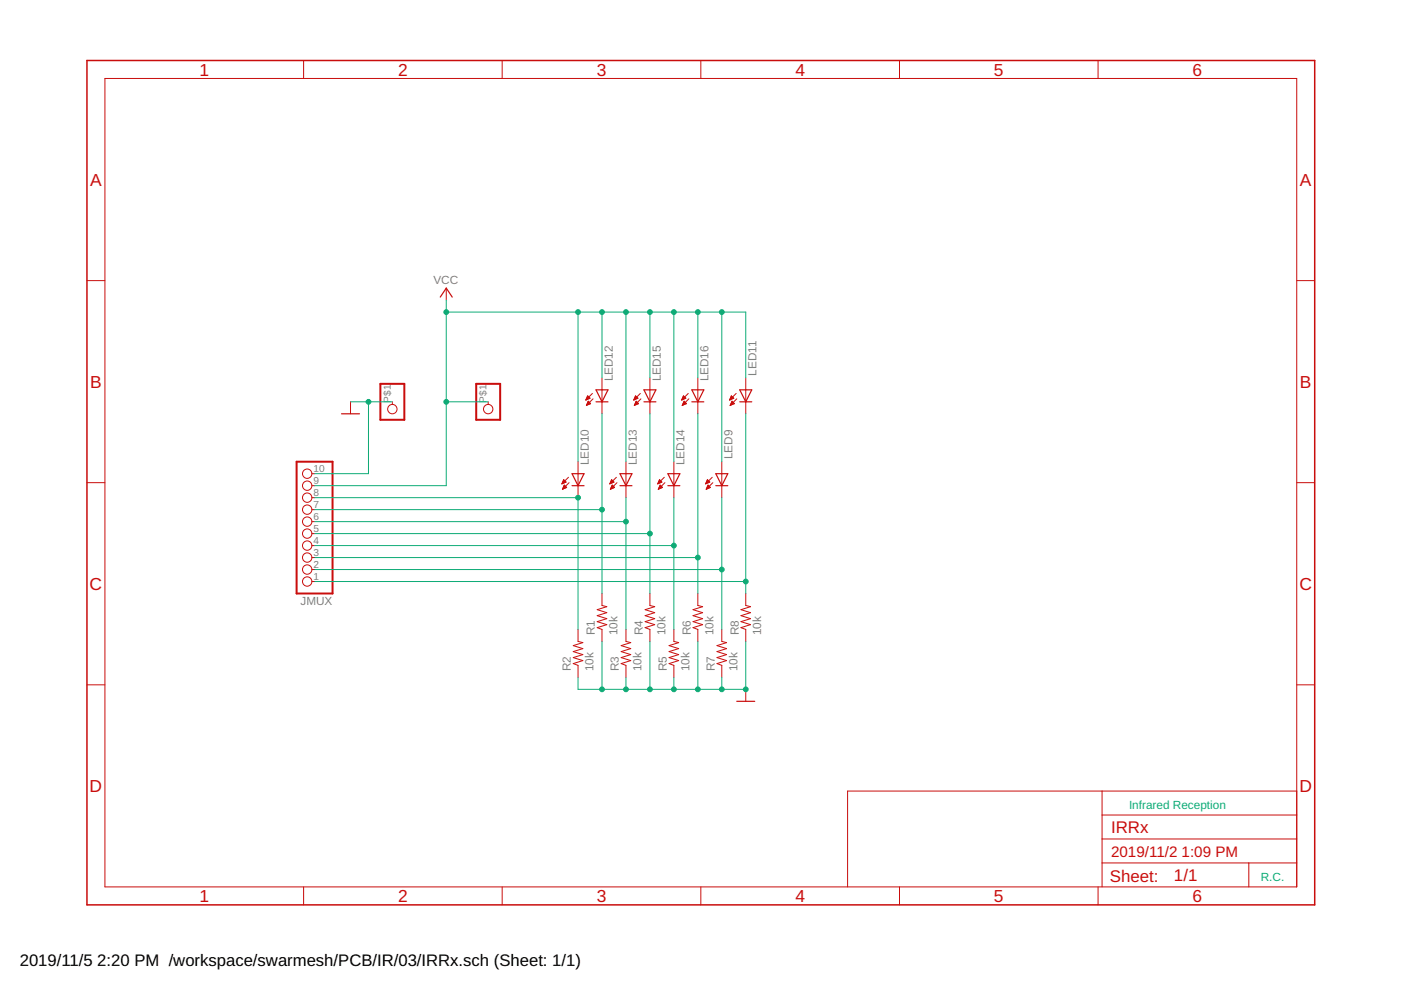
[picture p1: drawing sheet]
<svg xmlns="http://www.w3.org/2000/svg" width="297mm" height="210mm" viewBox="0 0 297 210" stroke-linecap="round" stroke-linejoin="round" font-family="sans-serif">
<g fill="none" stroke="#c90d0c" stroke-width=".21">
<path d="M22.2 16.6h252.7v171.4h-252.7zM64.4 12.8v3.8M106.5 12.8v3.8M148.6 12.8v3.8M190.7 12.8v3.8M232.8 12.8v3.8M18.4 59.5h3.8M274.9 59.5h3.8M94.6 61.1v2.5M74.3 85.2v2.5M83.2 85.2v.6M103.5 85.2v.6"/>
<path d="M122.6 97.9v7.6M124.2 84.8h.2M124.3 84.6h.4M124.3 84.5h.6M124.3 86h.1M124.4 84.4h.7M124.4 85.8h.2M124.4 84.3h.5M124.4 85.7h.5M124.5 84.1h.3M124.5 85.6h.7M124.5 84h.2"/>
<path d="M124.5 85.5h.6M124.6 85.3h.4M124.6 83.9l.5 .5-.9 .4zM124.7 85.2h.2M124.7 85.1h.1M125.2 85.6l-.5-.5-.4 .9M125.2 85.6l-.9 .4M125.6 83.4l-1.4 1.4M125.7 84.6l-1.4 1.4M127.6 80.1v7.6M132.7 97.9v7.6M134.4 84.8h.1"/>
<path d="M134.5 84.6h.3M134.5 84.5h.6M134.5 86h.1M134.6 84.4h.6M134.6 85.8h.2M134.6 84.3h.5M134.6 85.7h.5M134.7 84.1h.3M134.7 85.6h.7M134.7 84h.1M134.7 85.5h.6M134.7 85.3h.4"/>
<path d="M134.7 83.9l.6 .5-.9 .4zM134.8 85.2h.2M134.9 85.1h.1M135.4 85.6l-.5-.5-.4 .9M135.4 85.6l-.9 .4M135.8 83.4l-1.4 1.4M135.9 84.6l-1.4 1.4M137.8 80.1v7.6M142.9 97.9v7.6M144.5 84.8h.2M144.6 84.6h.4M144.7 84.5h.5"/>
<path d="M144.7 86h.1M144.7 84.4h.7M144.7 85.8h.2M144.8 84.3h.4M144.8 85.7h.4M144.8 85.6h.7M144.8 84.1h.3M144.9 84h.1M144.9 85.5h.5M144.9 85.3h.4M144.9 83.9l.5 .5-.9 .4zM145 85.2h.2"/>
<path d="M145 85.1h.1M145 85.1l.5 .5-.8 .4zM145.9 83.4l-1.4 1.4M146 84.6l-1.3 1.4M148 80.1v7.6M153 97.9v7.6M154.7 84.8h.2M154.8 84.6h.3M154.8 84.5h.6M154.8 86h.1M154.9 85.8h.2M154.9 84.4h.6"/>
<path d="M154.9 84.3h.5M154.9 85.7h.5M155 85.6h.7M155 84.1h.3M155 84h.2M155 85.5h.6M155.1 83.9l.5 .5-.9 .4zM155.1 85.3h.4M155.1 85.2h.2M155.2 85.1h.1M155.2 85.1l.5 .5-.9 .4zM156.1 83.4l-1.4 1.4"/>
<path d="M156.2 84.6l-1.4 1.4M158.1 80.1v7.6M18.4 102.3h3.8M66.1 118.2h.6M66.1 115.7h.6M66.1 113.1h.6M66.1 110.6h.6M66.1 108.1h.6M66.1 105.5h.6M66.1 103h.6M66.1 100.4h.6M119.2 102.5h.2"/>
<path d="M119.2 102.4h.5M119.3 102.2h.7M119.3 103.7h.1M119.3 102.1h.6M119.3 103.6h.4M119.4 102h.4M119.4 103.4h.6M119.4 101.9h.3M119.4 103.3h.7M119.5 101.7h.1M119.5 103.2h.5M119.5 101.7l.5 .5-.9 .4z"/>
<path d="M119.5 103.1h.4M119.6 103h.1M119.6 102.8l.5 .6-.8 .3zM120.5 101.2l-1.4 1.4M120.6 102.3l-1.3 1.4M129.3 102.5h.3M129.4 102.4h.4M129.4 102.2h.7M129.4 103.7h.1M129.5 102.1h.6M129.5 103.6h.3M129.5 102h.5"/>
<path d="M129.5 103.4h.6M129.6 103.3h.7M129.6 101.9h.2M129.6 101.7h.1M129.6 103.2h.6M129.7 101.7l.5 .5-.9 .4zM129.7 103.1h.3M129.8 103h.1M129.8 102.8l.5 .6-.9 .3zM130.7 101.2l-1.4 1.4M130.8 102.3l-1.4 1.4M139.5 102.5h.2"/>
<path d="M139.6 102.4h.4M139.6 102.2h.7M139.6 103.7h.1M139.6 103.6h.4M139.7 102.1h.5M139.7 102h.4M139.7 103.4h.6M139.7 103.3h.7M139.8 101.9h.2M139.8 101.7h.1M139.8 103.2h.5M139.8 101.7l.5 .5-.9 .4z"/>
<path d="M139.8 103.1h.4M139.9 103h.2M140 102.8l.5 .6-.9 .3zM140.8 101.2l-1.4 1.4M141 102.3l-1.4 1.4M149.6 102.5h.3M149.7 102.4h.5M149.8 102.2h.6M149.8 103.7h.1M149.8 103.6h.3M149.8 102.1h.6M149.9 102h.4"/>
<path d="M149.9 103.4h.5M149.9 101.9h.3M149.9 103.3h.7M150 101.7h.1M150 103.2h.5M150 101.7l.5 .5-.9 .4zM150 103.1h.3M150.1 103h.1M150.1 102.8l.5 .6-.9 .3zM151 101.2l-1.4 1.4M151.1 102.3l-1.4 1.4M274.9 102.3h3.8"/>
<path d="M66.1 123.3h.6M66.1 120.8h.6M122.6 133.5v2.5l1 .2-2.1 .7 2.1 .6-2.1 .7 2.1 .6-2.1 .6 2.1 .7-2.1 .6 1.1 .4v2.5M127.6 125.8v2.6l1.1 .2-2.1 .7 2.1 .6-2.1 .6 2.1 .7-2.1 .6 2.1 .6-2.1 .7 1 .4v2.5M132.7 133.5v2.5l1 .2-2 .7 2 .6-2 .7 2 .6-2 .6 2 .7-2 .6 1 .4v2.5M137.8 125.8v2.6l1 .2-2 .7 2 .6-2 .6 2 .7-2 .6 2 .6-2 .7 1 .4v2.5M142.9 133.5v2.5l1 .2-2 .7 2 .6-2 .7 2 .6-2 .6 2 .7-2 .6 1 .4v2.5M148 125.8v2.6l1 .2-2.1 .7 2.1 .6-2.1 .6 2.1 .7-2.1 .6 2.1 .6-2.1 .7 1.1 .4v2.5M153 133.5v2.5l1.1 .2-2.1 .7 2.1 .6-2.1 .7 2.1 .6-2.1 .6 2.1 .7-2.1 .6 1 .4v2.5M158.1 125.8v2.6l1 .2-2 .7 2 .6-2 .6 2 .7-2 .6 2 .6-2 .7 1 .4v2.5M18.4 145.2h3.8M158.1 146.2v2.5"/>
<path d="M274.9 145.2h3.8M233.7 167.7v20.3M233.7 177.9h41.2M233.7 172.8h41.2M274.9 167.7h-95.2v20.3M64.4 188v3.9M106.5 188v3.9M148.6 188v3.9M190.7 188v3.9M232.8 188v3.9M233.7 183h41.2M264.8 183v5"/>
<circle cx="83.2" cy="86.7" r=".99"/>
<circle cx="103.5" cy="86.7" r=".99"/>
<circle cx="65.1" cy="115.7" r=".99"/>
<circle cx="65.1" cy="113.1" r=".99"/>
<circle cx="65.1" cy="105.5" r=".99"/>
<circle cx="65.1" cy="103" r=".99"/>
<circle cx="65.1" cy="118.2" r=".99"/>
<circle cx="65.1" cy="110.6" r=".99"/>
<circle cx="65.1" cy="100.4" r=".99"/>
<circle cx="65.1" cy="108.1" r=".99"/>
<circle cx="65.1" cy="123.3" r=".99"/>
<circle cx="65.1" cy="120.8" r=".99"/>
</g>
<path d="M62.9 97.9h7.6v27.9h-7.6zM80.6 81.4h5.1v7.6h-5.1zM101 81.4h5v7.6h-5z" fill="none" stroke="#c90d0c" stroke-width=".42"/>
<g fill="none" stroke="#c90d0c" stroke-width=".25">
<path d="M93.3 63l1.3-1.9 1.3 1.9M72.4 87.7h3.8M126.4 85.2h2.5M126.4 82.7h2.5l-1.3 2.5zM136.5 85.2h2.6M136.5 82.7h2.6l-1.3 2.5zM146.7 85.2h2.5M146.7 82.7h2.5l-1.2 2.5zM156.8 82.7h2.6l-1.3 2.5zM156.8 85.2h2.6M121.3 103h2.5M121.3 100.4h2.5l-1.2 2.6z"/>
<path d="M131.4 103h2.6M131.4 100.4h2.6l-1.3 2.6zM141.6 103h2.5M141.6 100.4h2.5l-1.2 2.6zM151.8 100.4h2.5l-1.3 2.6zM151.8 103h2.5M156.2 148.7h3.8"/>
</g>
<path d="M18.4 12.8h260.3v179.1h-260.3z" fill="none" stroke="#c90d0c" stroke-width=".32"/>
<g fill="none" stroke="#0dab76" stroke-width=".21">
<path d="M94.6 66.2h63.5v13.9M94.6 63.6v39.4h-27.9M122.6 66.2v31.7M127.6 66.2v13.9M132.7 66.2v31.7M137.8 66.2v13.9M142.9 66.2v31.7M148 66.2v13.9M153 66.2v31.7M74.3 85.2h8.9M78.1 85.2v15.2h-11.4M94.6 85.2h8.9"/>
<path d="M127.6 87.7v38.1M137.8 87.7v38.1M148 87.7v38.1M158.1 87.7v38.1M66.7 105.5h55.9v28M66.7 108.1h60.9M66.7 110.6h66M66.7 113.1h71.1M66.7 115.7h76.2M66.7 118.2h81.3M132.7 105.5v28M142.9 105.5v28"/>
<path d="M153 105.5v28M66.7 120.8h86.3M66.7 123.3h91.4M127.6 136v10.2M137.8 136v10.2M148 136v10.2M158.1 136v10.2h-35.5v-2.6M132.7 143.6v2.6M142.9 143.6v2.6M153 143.6v2.6"/>
</g>
<g fill="#0dab76" stroke="#0dab76" stroke-width=".21">
<circle cx="122.6" cy="105.5" r=".51"/>
<circle cx="127.6" cy="108.1" r=".51"/>
<circle cx="132.7" cy="110.6" r=".51"/>
<circle cx="137.8" cy="113.1" r=".51"/>
<circle cx="142.9" cy="115.7" r=".51"/>
<circle cx="148" cy="118.2" r=".51"/>
<circle cx="153" cy="120.8" r=".51"/>
<circle cx="158.1" cy="123.3" r=".51"/>
<circle cx="78.1" cy="85.2" r=".51"/>
<circle cx="127.6" cy="146.2" r=".51"/>
<circle cx="132.7" cy="146.2" r=".51"/>
<circle cx="137.8" cy="146.2" r=".51"/>
<circle cx="142.9" cy="146.2" r=".51"/>
<circle cx="148" cy="146.2" r=".51"/>
<circle cx="153" cy="146.2" r=".51"/>
<circle cx="158.1" cy="146.2" r=".51"/>
<circle cx="94.6" cy="85.2" r=".51"/>
<circle cx="127.6" cy="66.2" r=".51"/>
<circle cx="122.6" cy="66.2" r=".51"/>
<circle cx="137.8" cy="66.2" r=".51"/>
<circle cx="148" cy="66.2" r=".51"/>
<circle cx="132.7" cy="66.2" r=".51"/>
<circle cx="142.9" cy="66.2" r=".51"/>
<circle cx="153" cy="66.2" r=".51"/>
<circle cx="94.6" cy="66.2" r=".51"/>
</g>
<g font-size="3.7" fill="#c90d0c">
<text x="42.3" y="16">1</text>
<text x="84.4" y="16">2</text>
<text x="126.5" y="16">3</text>
<text x="168.6" y="16">4</text>
<text x="210.7" y="16">5</text>
<text x="252.9" y="16">6</text>
<text x="19.1" y="39.4">A</text>
<text x="275.6" y="39.4">A</text>
<text x="19.1" y="82.2">B</text>
<text x="275.6" y="82.2">B</text>
<text x="19" y="125.1">C</text>
<text x="275.5" y="125.1">C</text>
<text x="19" y="167.9">D</text>
<text x="275.5" y="167.9">D</text>
<text x="42.3" y="191.2">1</text>
<text x="84.4" y="191.2">2</text>
<text x="126.5" y="191.2">3</text>
<text x="168.6" y="191.2">4</text>
<text x="210.7" y="191.2">5</text>
<text x="252.9" y="191.2">6</text>
</g>
<g font-size="3.6" fill="#c90d0c">
<text x="235.6" y="176.6">IRRx</text>
<text x="235.3" y="186.9">Sheet:</text>
<text x="248.9" y="186.8">1/1</text>
</g>
<g font-size="3.5">
<text x="4.2" y="204.7">2019/11/5</text>
<text x="20.6" y="204.7">2:20 PM /workspace/swarmesh/PCB/IR/03/IRRx.sch (Sheet: 1/1)</text>
</g>
<g font-size="3.2" fill="#c90d0c">
<text x="235.6" y="181.7">2019/11/2</text>
<text x="250.5" y="181.7">1:09 PM</text>
</g>
<g font-size="2.5" fill="#808080">
<text x="91.9" y="60.3">VCC</text>
<text x="129.9" y="80.9" transform="rotate(-90 129.9 80.9)">LED12</text>
<text x="140.1" y="80.9" transform="rotate(-90 140.1 80.9)">LED15</text>
<text x="150.2" y="80.9" transform="rotate(-90 150.2 80.9)">LED16</text>
<text x="160.4" y="79.6" transform="rotate(-90 160.4 79.6)">LED11</text>
<text x="124.8" y="98.7" transform="rotate(-90 124.8 98.7)">LED10</text>
<text x="135" y="98.7" transform="rotate(-90 135 98.7)">LED13</text>
<text x="145.2" y="98.7" transform="rotate(-90 145.2 98.7)">LED14</text>
<text x="155.3" y="97.4" transform="rotate(-90 155.3 97.4)">LED9</text>
<text x="63.7" y="128.2">JMUX</text>
<text x="126.1" y="134.7" transform="rotate(-90 126.1 134.7)">R1</text>
<text x="130.9" y="134.7" transform="rotate(-90 130.9 134.7)">10k</text>
<text x="136.3" y="134.7" transform="rotate(-90 136.3 134.7)">R4</text>
<text x="141.1" y="134.7" transform="rotate(-90 141.1 134.7)">10k</text>
<text x="146.5" y="134.7" transform="rotate(-90 146.5 134.7)">R6</text>
<text x="151.3" y="134.7" transform="rotate(-90 151.3 134.7)">10k</text>
<text x="156.6" y="134.7" transform="rotate(-90 156.6 134.7)">R8</text>
<text x="161.4" y="134.7" transform="rotate(-90 161.4 134.7)">10k</text>
<text x="121.1" y="142.3" transform="rotate(-90 121.1 142.3)">R2</text>
<text x="125.9" y="142.3" transform="rotate(-90 125.9 142.3)">10k</text>
<text x="131.2" y="142.3" transform="rotate(-90 131.2 142.3)">R3</text>
<text x="136" y="142.3" transform="rotate(-90 136 142.3)">10k</text>
<text x="141.4" y="142.3" transform="rotate(-90 141.4 142.3)">R5</text>
<text x="146.2" y="142.3" transform="rotate(-90 146.2 142.3)">10k</text>
<text x="151.5" y="142.3" transform="rotate(-90 151.5 142.3)">R7</text>
<text x="156.3" y="142.3" transform="rotate(-90 156.3 142.3)">10k</text>
</g>
<g font-size="2.5" fill="#0dab76">
<text x="239.4" y="171.5">Infrared Reception</text>
<text x="267.3" y="186.8">R.C.</text>
</g>
<g font-size="2.1" fill="#808080">
<text x="82.8" y="85.4" transform="rotate(-90 82.8 85.4)">P$1</text>
<text x="103.2" y="85.4" transform="rotate(-90 103.2 85.4)">P$1</text>
<text x="66.5" y="100.1">10</text>
<text x="66.5" y="107.7">7</text>
<text x="66.5" y="105.2">8</text>
<text x="66.5" y="102.6">9</text>
<text x="66.5" y="112.8">5</text>
<text x="66.5" y="110.2">6</text>
<text x="66.5" y="117.9">3</text>
<text x="66.5" y="115.3">4</text>
<text x="66.5" y="122.9">1</text>
<text x="66.5" y="120.4">2</text>
</g>
</svg>
